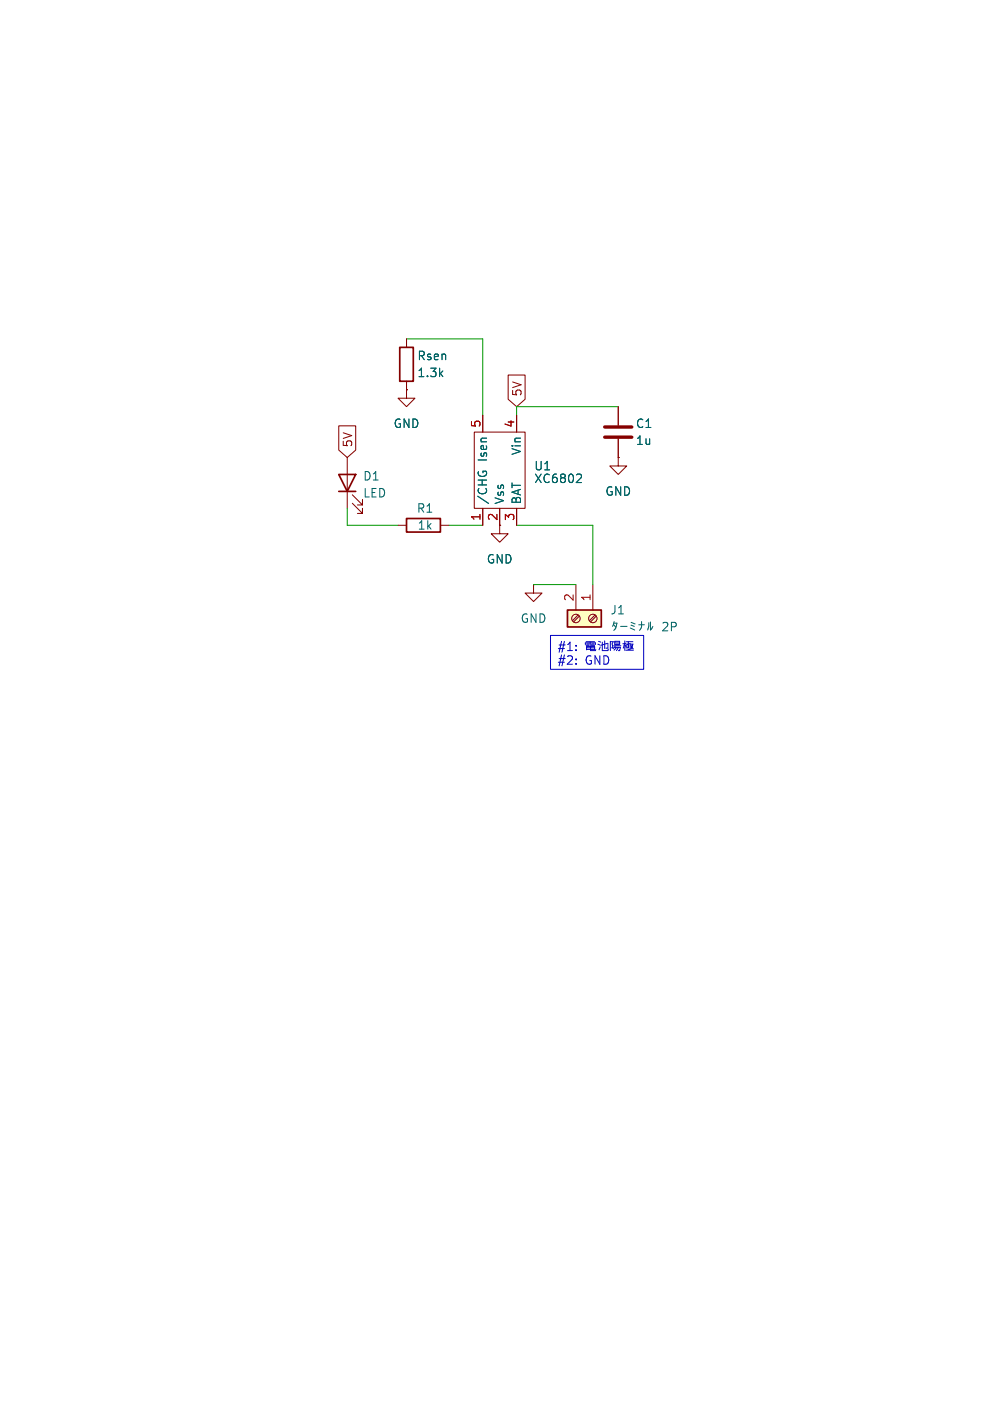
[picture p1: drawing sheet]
<svg xmlns="http://www.w3.org/2000/svg" width="148mm" height="210mm" viewBox="0 0 148 210" stroke-linecap="round" stroke-linejoin="round" font-family="sans-serif">
<path d="M71.1 64.8h7.6v11.4h-7.6zM72.4 62.2v2.6M72.4 76.2v2.5M74.9 76.2v3.8h1.3l-1.3 1.3-1.2-1.3h1.2M77.5 62.2v2.6M77.5 76.2v2.5M92.7 68.6v1.3h1.3l-1.3 1.2-1.3-1.2h1.3M92.7 68.6h.1M92.7 61v2.8M92.7 65.8v2.8M80 87.6v1.3h1.3l-1.3 1.3-1.3-1.3h1.3M80 87.6h.1" fill="none" stroke="#840000" stroke-width=".15"/>
<path d="M90.7 65.5h4M90.7 64h4" fill="none" stroke="#840000" stroke-width=".51"/>
<path d="M71.8 70.7l-.1 .1M72.4 70.9v-.3h.4l.2 .3M86.7 71.1h.4l.1 .3-.8 .9h.8" fill="none" stroke="#006464" stroke-width=".15"/>
<path d="M85.1 91.4h5.1v2.6h-5.1z" fill="#ffffc2"/>
<path d="M59.9 52.1h2.1v5.1h-2.1zM50.8 71.1h2.5l-1.2 2.6zM50.8 73.7h2.5M61 77.7h5v2.1h-5zM85.1 91.4h5.1v2.6h-5.1z" fill="none" stroke="#840000" stroke-width=".25"/>
<g fill="none" stroke="#840000" stroke-width=".15">
<path d="M61 58.4v1.3h1.2l-1.2 1.3-1.3-1.3h1.3M61 58.4h.1M61 50.8v1.3M61 57.2v1.2M76.2 56.2h2.5v3.6l-1.2 1.2-1.3-1.2zM50.8 63.8h2.5v3.7l-1.2 1.1-1.3-1.1zM52.1 68.6v7.6M52.8 75.4l1.6 1.6v-.8v.8h-.8M52.8 74.2l1.6 1.5v-.8v.8h-.8M59.7 78.7h1.3M66 78.7h1.3M72.4 62.2v2.6"/>
<path d="M72.4 76.2v2.5M74.9 76.2v2.5M77.5 62.2v2.6M77.5 76.2v2.5M92.7 68.6h.1M92.7 61v2.8M92.7 65.8v2.8M86.4 87.6v3.8M86.7 92.2l-.8 .8M86.9 92.4l-.9 .8M88.9 87.6v3.8M89.2 92.2l-.8 .8"/>
<path d="M89.4 92.4l-.8 .8"/>
<circle cx="86.4" cy="92.7" r=".63"/>
<circle cx="88.9" cy="92.7" r=".63"/>
</g>
<path d="M82.5 95.3h14v5h-14zM86.4 97.4v.1M86.4 96.7v.2M86.4 99.4v.2M86.4 98.8v.1" fill="none" stroke="#0000c2" stroke-width=".15"/>
<path d="M61 50.8h11.4v11.4M52.1 76.2v2.5h7.6M67.3 78.7h5.1M77.5 78.7h11.4v8.9M92.7 61h-15.2v1.2M80 87.6h6.4" fill="none" stroke="#009600" stroke-width=".15"/>
<path d="M71.8 70.7l-.1 .1M72.4 70.9v-.3h.4l.2 .3M86.7 71.1h.4l.1 .3-.8 .9h.8" fill="none" stroke="#006464" stroke-width=".15"/>
<g font-size="1.8" fill="#006464">
<text x="62.5" y="54.2">Rsen</text>
<text x="62.5" y="56.7">1.3k</text>
<text x="58.9" y="64.4">GND</text>
<text x="95.3" y="64.4">C1</text>
<text x="73.3" y="69.4" transform="rotate(-90 73.3 69.4)">Isen</text>
<text x="78.3" y="68.3" transform="rotate(-90 78.3 68.3)">Vin</text>
<text x="80" y="70.7">U1</text>
<text x="95.3" y="66.9">1u</text>
<text x="54.4" y="72.2">D1</text>
<text x="54.4" y="74.8">LED</text>
<text x="62.4" y="77.1">R1</text>
<text x="73.3" y="75.7" transform="rotate(-90 73.3 75.7)">/CHG</text>
<text x="75.8" y="75.7" transform="rotate(-90 75.8 75.7)">Vss</text>
<text x="78.3" y="75.7" transform="rotate(-90 78.3 75.7)">BAT</text>
<text x="80" y="72.6">XC6802</text>
<text x="90.7" y="74.5">GND</text>
<text x="62.5" y="79.6">1k</text>
<text x="72.9" y="84.7">GND</text>
<text x="78" y="93.6">GND</text>
<text x="91.4" y="92.3">J1</text>
<text x="91.4" y="94.8">þÿ0¿0ü0ß0Ê0ë</text>
<text x="99.3" y="94.8">2P</text>
</g>
<g font-size="1.8" fill="#840000">
<text x="78.4" y="59.5" transform="rotate(-90 78.4 59.5)">5V</text>
<text x="53" y="67.2" transform="rotate(-90 53 67.2)">5V</text>
<text x="74.7" y="78.2" transform="rotate(-90 74.7 78.2)">2</text>
</g>
<g font-size="1.8" fill="#a90000">
<text x="72.1" y="64.2" transform="rotate(-90 72.1 64.2)">5</text>
<text x="77.2" y="64.2" transform="rotate(-90 77.2 64.2)">4</text>
<text x="72.1" y="78.2" transform="rotate(-90 72.1 78.2)">1</text>
<text x="77.2" y="78.2" transform="rotate(-90 77.2 78.2)">3</text>
<text x="86.1" y="90.2" transform="rotate(-90 86.1 90.2)">2</text>
<text x="88.6" y="90.2" transform="rotate(-90 88.6 90.2)">1</text>
</g>
<g font-size="1.8" fill="#0000c2">
<text x="83.5" y="97.9">#1:</text>
<text x="83.5" y="100">#2:</text>
<text x="87.8" y="97.9">þÿ–ûl`–}iu</text>
<text x="87.8" y="100">GND</text>
</g>
</svg>
